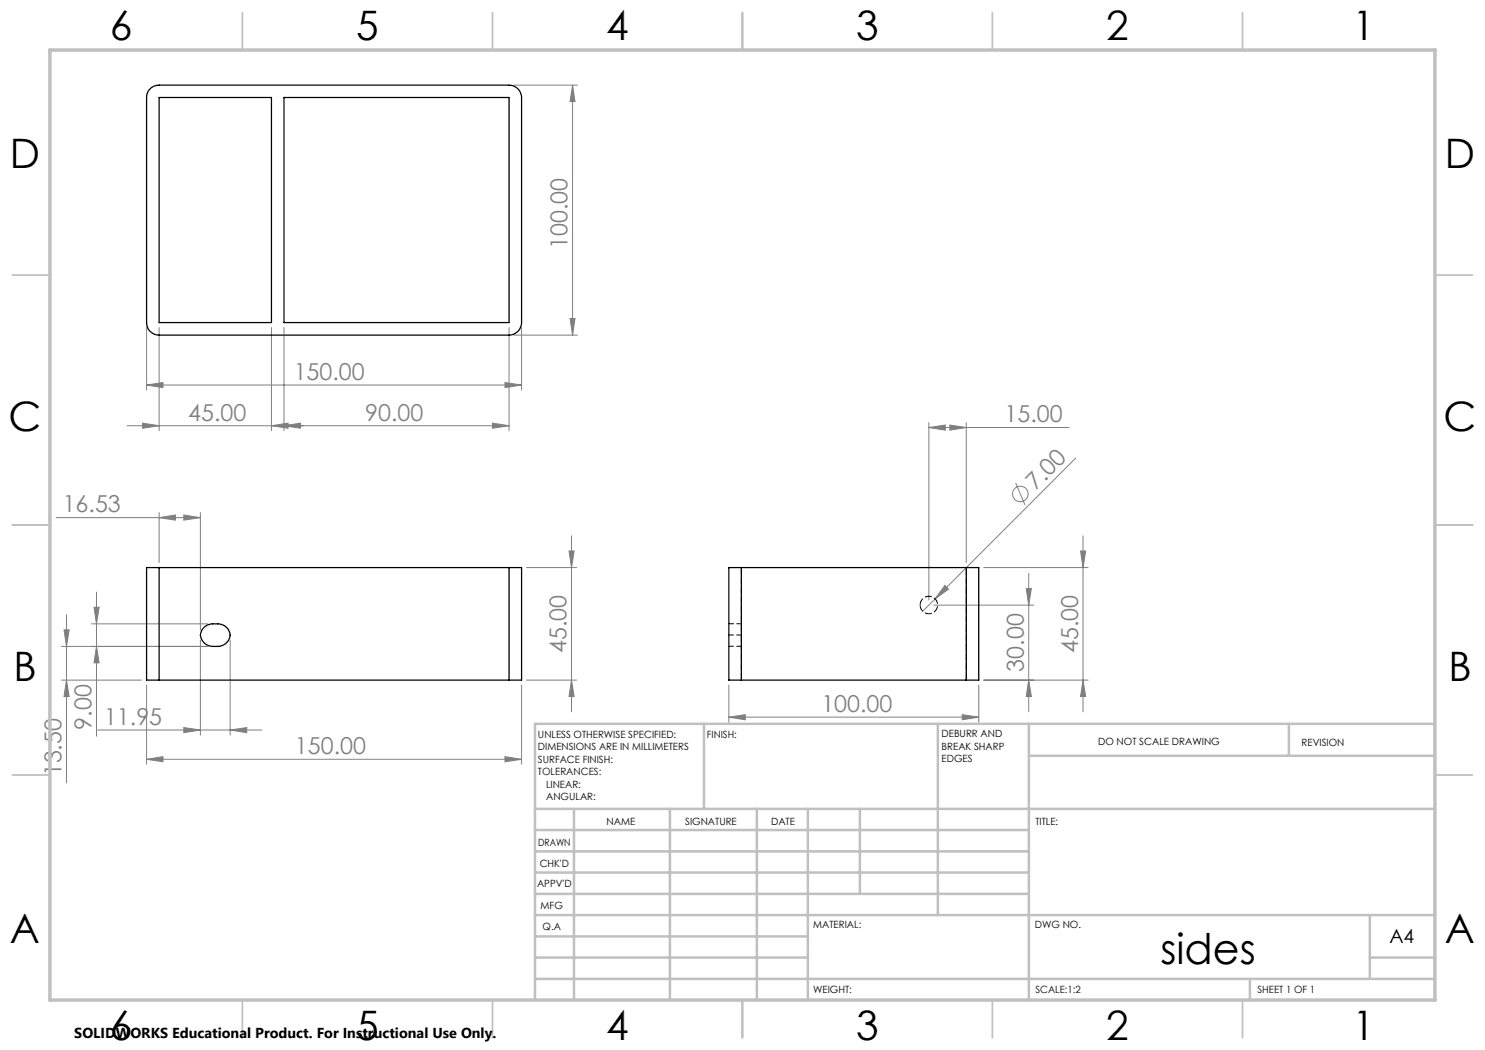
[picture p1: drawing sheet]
<svg xmlns="http://www.w3.org/2000/svg" width="297mm" height="210mm" viewBox="0 0 297 210" stroke-linecap="round" stroke-linejoin="round" font-family="sans-serif">
<g fill="none" stroke="#808080" stroke-width=".2">
<path d="M102.8 17h12.7M114.5 17l.5 3.3h-1zM114.5 17v50M29.3 77l3.3-.5v1zM29.3 65.5v12.5M29.3 77h75M31.8 65.5v20.6M54.3 65.5v20.6M56.8 65.5v20.6M101 76.5l3.3 .5-3.3 .5zM101.8 65.5v20.6M102.8 67h12.7"/>
<path d="M104.3 65.5v12.5M114 63.7h1l-.5 3.3zM25.5 85.2h76.3M28.5 84.6l3.3 .6-3.3 .4zM54.3 85.2l3.3-.6v1zM56.8 85.2l3.3-.6v1zM98.5 84.6l3.3 .6-3.3 .4zM185.8 85.5l3.3-.5v1zM185.8 84.5v35.5M185.8 85.5h28M190 85l3.3 .5-3.3 .5zM193.3 84.5v28"/>
<path d="M203.1 96.6l1.9 4.4M215.2 91.6l-28.2 28.2M11.2 103.5h28.9M19.3 118.4v28.8M31.8 103.5l3.3-.5v1zM31.8 102.5v10M36.8 103l3.3 .5-3.3 .5zM40.1 102.5v23.5M105.3 113.5h10M113.8 110.2h1l-.5 3.3zM114.3 107.2v35.2M187 119.8l-2.5 2.5"/>
<path d="M189 117.1l.7 .7-2.7 2zM196.7 113.5h20.9M205.2 117.7h1.1l-.6 3.3zM205.7 114.7v27.7M216.1 110.2h1l-.5 3.3zM216.6 107.2v35.2M12.3 136h16M12.3 129.3h29.3M12.8 126h1l-.5 3.3zM13.3 136l.5 3.3h-1zM13.3 122.9v33.7M18.3 124.8h23.3"/>
<path d="M18.8 121.5h1l-.5 3.3zM19.3 129.3l.5 3.3h-1zM29.3 137v15.9M40.1 128v19M46 128v19M104.3 137v15.9M105.3 136h10M114.3 136l.5 3.3h-1zM145.8 137v7.5M186.8 121h20M195.8 137v7.5M196.7 136h20.9"/>
<path d="M205.7 136l.6 3.3h-1.1zM216.6 136l.5 3.3h-1zM19.5 146h32.9M29.3 151.9l3.3-.6v1.1zM29.3 151.9h75M36.8 145.5l3.3 .5-3.3 .5zM46 146l3.4-.5v1zM101 151.3l3.3 .6-3.3 .5zM145.8 143.4l3.2-.5v1.1zM145.8 143.4h50M192.4 142.9l3.4 .5-3.4 .6z"/>
<circle cx="204.1" cy="98.8" r="1.57"/>
</g>
<g fill="none" stroke="#c0c0c0" stroke-width=".35">
<path d="M48.5 2.5v7.5M98.5 2.5v7.5M148.5 2.5v7.5M198.5 2.5v7.5M248.5 2.5v7.5M2.5 55h7.5M287 55h7.5M2.5 105h7.5M287 105h7.5M2.5 155h7.5M287 155h7.5M48.5 200v7.5"/>
<path d="M98.5 200v7.5M148.5 200v7.5M198.5 200v7.5M248.5 200v7.5"/>
</g>
<g fill="none" stroke="#c0c0c0" stroke-width=".5">
<path d="M140.8 144.8v17M187.6 144.8v38.2M205.8 144.8v55.2M205.8 151.2h81.2M257.8 144.8v6.4M287 144.8h-180v55.2M107 161.8h180M107 178.8h98.8M107 174.5h98.8M107 170.3h98.8M107 166h98.8M114.8 161.8v38.2"/>
<path d="M134 161.8v38.2M151.4 161.8v38.2M161.6 161.8v38.2M172 161.8v17M107 195.8h180M107 191.5h54.6M107 187.3h54.6M107 183h180M250 195.8v4.2M274 191.5h13M274 183v12.8"/>
</g>
<path d="M10 10h277v190h-277z" fill="none" stroke="#c0c0c0" stroke-width=".7"/>
<g fill="#808080">
<path d="M189 117.1l.7 .7-2.7 2z"/>
<path d="M36.8 103l3.3 .5-3.3 .5zM31.8 103.5l3.3-.5v1z"/>
<path d="M29.3 151.9l3.3-.6v1.1zM101 151.3l3.3 .6-3.3 .5zM36.8 145.5l3.3 .5-3.3 .5zM46 146l3.4-.5v1zM29.3 77l3.3-.5v1zM101 76.5l3.3 .5-3.3 .5zM28.5 84.6l3.3 .6-3.3 .4zM54.3 85.2l3.3-.6v1zM56.8 85.2l3.3-.6v1zM98.5 84.6l3.3 .6-3.3 .4zM145.8 143.4l3.2-.5v1.1zM192.4 142.9l3.4 .5-3.4 .6zM185.8 85.5l3.3-.5v1zM190 85l3.3 .5-3.3 .5z"/>
<path d="M113.8 110.2h1l-.5 3.3zM114.3 136l.5 3.3h-1zM18.8 121.5h1l-.5 3.3zM19.3 129.3l.5 3.3h-1zM12.8 126h1l-.5 3.3zM13.3 136l.5 3.3h-1zM114.5 17l.5 3.3h-1zM114 63.7h1l-.5 3.3zM216.1 110.2h1l-.5 3.3zM216.6 136l.5 3.3h-1zM205.2 117.7h1.1l-.6 3.3zM205.7 136l.6 3.3h-1.1z"/>
</g>
<g fill="none" stroke="#000" stroke-width=".25">
<path d="M30.2 17.6a2.44 2.44 0 0 1 1.6-.6h70a2.5 2.5 0 0 1 2.5 2.5v45a2.51 2.51 0 0 1-2.5 2.5h-70a2.51 2.51 0 0 1-2.5-2.5v-45a2.44 2.44 0 0 1 .9-1.9zM31.8 19.5h22.5v45h-22.5zM56.8 19.5h45v45h-45zM31.8 113.5h-2.5v22.5h2.5M31.8 113.5v22.5M31.8 113.5h70M101.8 113.5h2.5v22.5h-2.5M101.8 113.5v22.5M148.3 113.5h-2.5v22.5h2.5M148.3 113.5h45M148.3 113.5v22.5M193.3 113.5h2.5v22.5h-2.5"/>
<path d="M193.3 113.5v22.5M31.8 136h70M40.7 125.5a3.6 3.6 0 0 1 4.9 .4 2.28 2.28 0 0 1-2 3.4 2.85 2.85 0 0 1-3.5-1.9 1.99 1.99 0 0 1 .6-1.9zM148.3 136h45"/>
</g>
<path d="M148.3 113.5v22.5M193.3 113.5v22.5M184 121a1.75 1.75 0 0 1 2.5-1.6 1.75 1.75 0 0 1 .3 3 1.75 1.75 0 0 1-2.7-1.1l-.1-.3" fill="none" stroke="#000" stroke-width=".2" stroke-dasharray="1.3 .6" stroke-dashoffset="-.1"/>
<path d="M145.8 129.3h2.5M148.3 124.8h-2.5M148.3 127h-2.5" fill="none" stroke="#000" stroke-width=".2" stroke-dasharray="1.3 .6" stroke-dashoffset=".3"/>
<text font-size="8.5" x="232.1" y="192.7">sides</text>
<g font-size="8.1">
<text x="22" y="8">6</text>
<text x="71.2" y="8">5</text>
<text x="121.2" y="8">4</text>
<text x="171.3" y="8">3</text>
<text x="221.3" y="8">2</text>
<text x="270.5" y="8">1</text>
<text x="2" y="33.6">D</text>
<text x="289" y="33.6">D</text>
<text x="1.7" y="86.1">C</text>
<text x="288.7" y="86.1">C</text>
<text x="2.7" y="136.1">B</text>
<text x="289.7" y="136.1">B</text>
<text x="2" y="188.6">A</text>
<text x="289" y="188.6">A</text>
<text x="22" y="208">6</text>
<text x="71.2" y="208">5</text>
<text x="121.2" y="208">4</text>
<text x="171.3" y="208">3</text>
<text x="221.3" y="208">2</text>
<text x="270.5" y="208">1</text>
</g>
<g font-size="4.7" fill="#808080">
<text x="113.5" y="49.8" transform="rotate(-90 113.5 49.8)">100.00</text>
<text x="58.7" y="76">150.00</text>
<text x="37.6" y="84.1">45.00</text>
<text x="73" y="84.1">90.00</text>
<text x="200.9" y="84.5">15.00</text>
<text x="207.1" y="98.2" transform="rotate(-45 207.1 98.2)">7.00</text>
<text x="12.5" y="102.5">16.53</text>
<text x="113.3" y="130.7" transform="rotate(-90 113.3 130.7)">45.00</text>
<text x="215.6" y="130.7" transform="rotate(-90 215.6 130.7)">45.00</text>
<text x="204.8" y="134.3" transform="rotate(-90 204.8 134.3)">30.00</text>
<text x="164.3" y="142.4">100.00</text>
<text x="18.3" y="145.9" transform="rotate(-90 18.3 145.9)">9.00</text>
<text x="20.8" y="145">11.95</text>
<text x="12.3" y="155.3" transform="rotate(-90 12.3 155.3)">13.50</text>
<text x="59" y="150.8">150.00</text>
</g>
<text font-size="3.9" x="277.9" y="188.5">A4</text>
<text font-size="2.9" x="14.9" y="207.6">SOLIDWORKS Educational Product. For Instructional Use Only.</text>
<g font-size="2">
<text x="107.6" y="147.6">UNLESS OTHERWISE SPECIFIED:</text>
<text x="141.4" y="147.6">FINISH:</text>
<text x="188.3" y="147.5">DEBURR AND</text>
<text x="188.3" y="150">BREAK SHARP</text>
<text x="219.6" y="149">DO NOT SCALE DRAWING</text>
<text x="260.3" y="149.2">REVISION</text>
<text x="107.6" y="150.1">DIMENSIONS ARE IN MILLIMETERS</text>
<text x="107.6" y="152.6">SURFACE FINISH:</text>
<text x="107.6" y="155.1">TOLERANCES:</text>
<text x="188.3" y="152.5">EDGES</text>
<text x="109.2" y="157.6">LINEAR:</text>
<text x="109.2" y="160.1">ANGULAR:</text>
<text x="121.3" y="165">NAME</text>
<text x="137" y="164.9">SIGNATURE</text>
<text x="154.2" y="164.9">DATE</text>
<text x="207.1" y="164.9">TITLE:</text>
<text x="107.6" y="169.1">DRAWN</text>
<text x="107.9" y="173.3">CHK'D</text>
<text x="107.4" y="177.4">APPV'D</text>
<text x="108.1" y="181.8">MFG</text>
<text x="108.5" y="186">Q.A</text>
<text x="162.6" y="185.5">MATERIAL:</text>
<text x="207" y="185.5">DWG NO.</text>
<text x="162.6" y="198.5">WEIGHT:</text>
<text x="207.1" y="198.6">SCALE:1:2</text>
<text x="251.5" y="198.6">SHEET 1 OF 1</text>
</g>
</svg>
